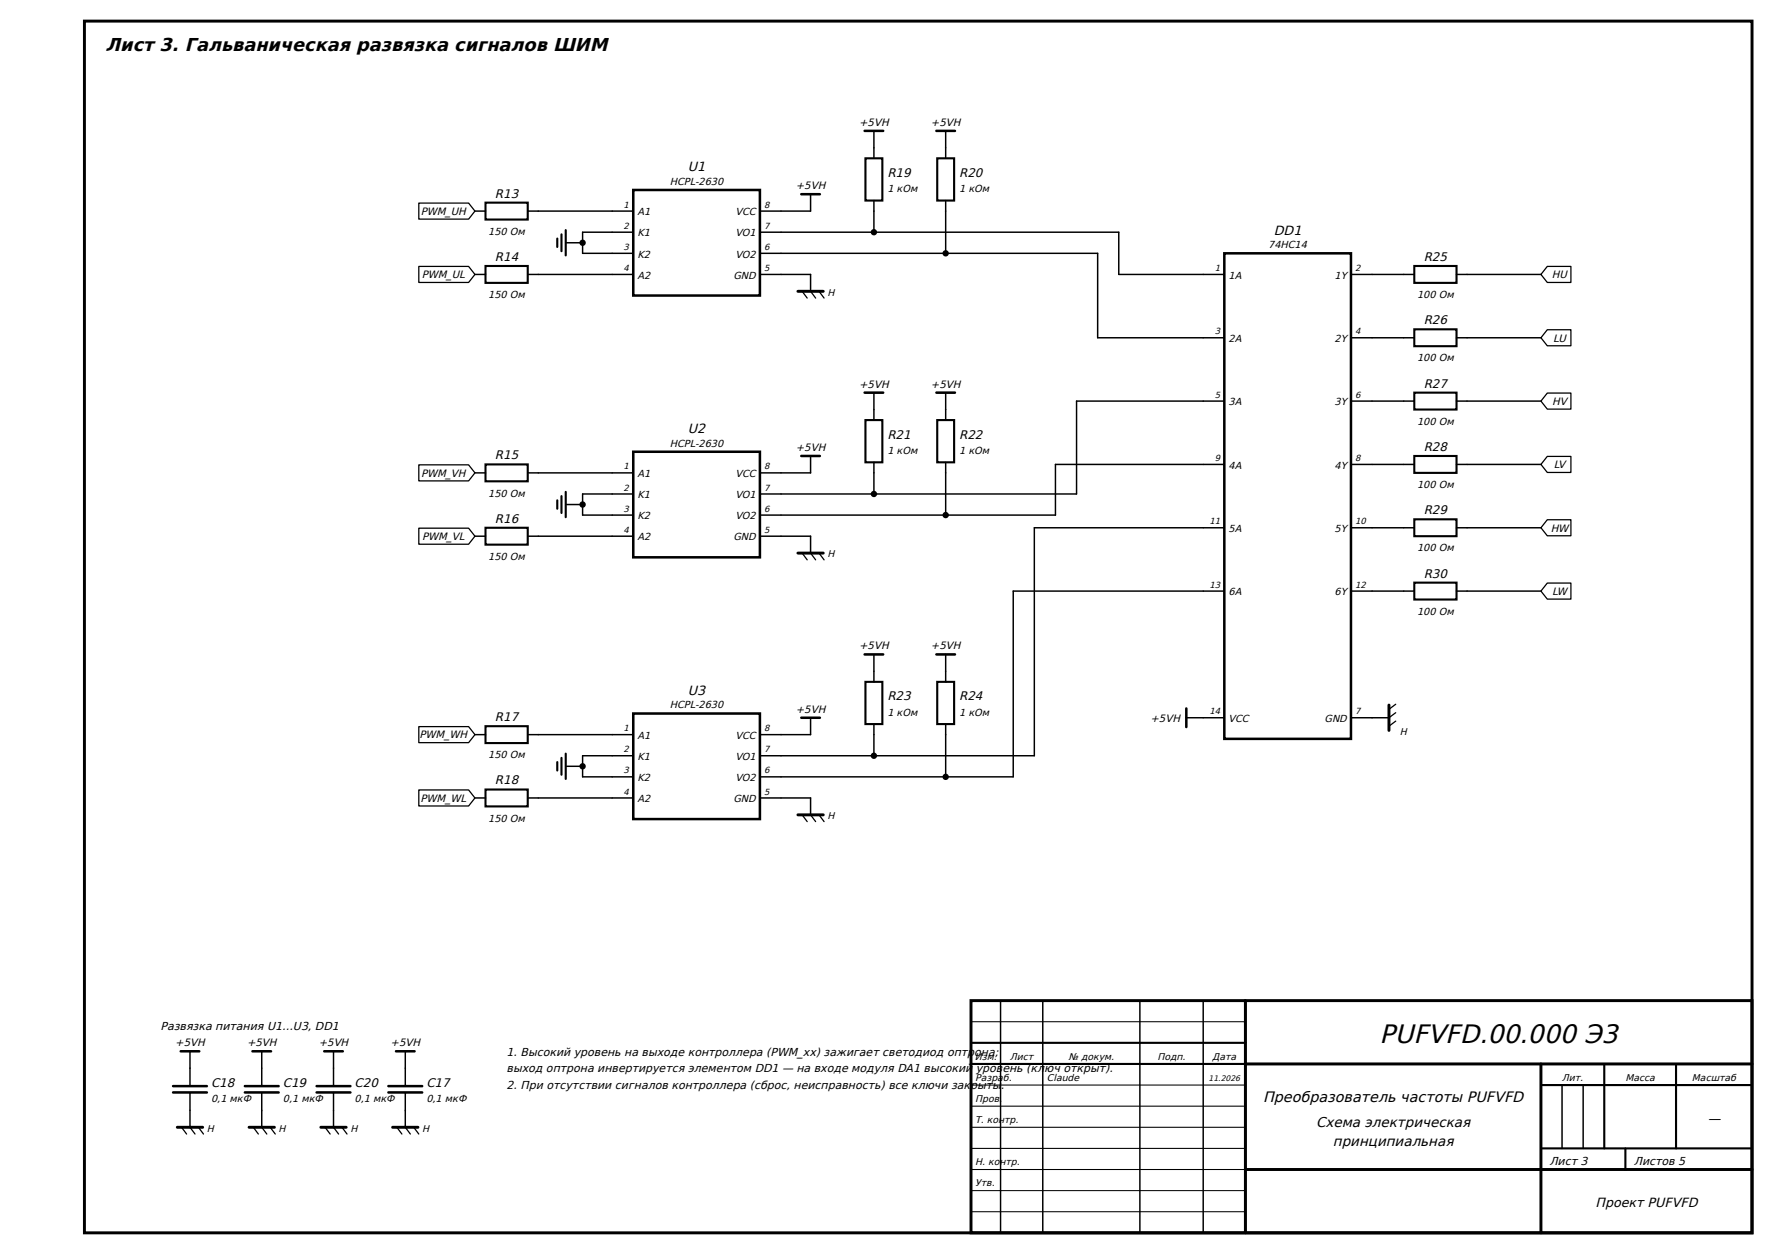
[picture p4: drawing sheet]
<svg xmlns="http://www.w3.org/2000/svg" width="420mm" height="297mm" viewBox="0 0 420 297" stroke-linecap="round" stroke-linejoin="round" font-family="sans-serif">
<path d="M20 5h395v287h-395zM230 237h185v55h-185z" fill="none" stroke="#000" stroke-width=".7" stroke-linecap="butt"/>
<g fill="none" stroke="#000" stroke-width=".35">
<path d="M207 31v6.5M224 31v6.5M112.5 50h2.5M125 50h25M134 57.5h4M150 55h-12v5h12M180 55h85v10h25M192 46v4h-12M207 47.5v7.5M224 47.5v12.5M112.5 65h2.5M125 65h25"/>
<path d="M180 65h12v4M180 60h80v20h30M320 65h15M320 80h15M345 65h20M345 80h20M207 93v6.5M224 93v6.5M290 95h-35v22h-75M320 95h15M345 95h20M112.5 112h2.5"/>
<path d="M125 112h25M134 119.5h4M150 117h-12v5h12M192 108v4h-12M207 109.5v7.5M224 109.5v12.5M290 110h-40v12h-70M320 110h15M345 110h20M112.5 127h2.5M125 127h25M180 127h12v4"/>
<path d="M290 125h-45v54h-65M290 140h-50v44h-60M320 125h15M320 140h15M345 125h20M345 140h20M207 155v6.5M224 155v6.5M112.5 174h2.5M125 174h25M150 179h-12v5h12M192 170v4h-12"/>
<path d="M207 171.5v7.5M224 171.5v12.5M281 170h9M320 170h9M112.5 189h2.5M125 189h25M134 181.5h4M180 189h12v4M237 237v55M247 237v55M270 237v55M285 237v55"/>
<path d="M45 249v8.2M45 258.7v8.3M62 249v8.2M62 258.7v8.3M79 249v8.2M79 258.7v8.3M96 249v8.2M96 258.7v8.3M370 257v15M375 257v15"/>
</g>
<g fill="none" stroke="#000" stroke-width=".5">
<path d="M205 37.5h4v10h-4zM222 37.5h4v10h-4zM115 48h10v4h-10zM132 56.5v2M133 55.5v4M134 54.5v6M115 63h10v4h-10zM335 63h10v4h-10zM335 78h10v4h-10zM205 99.5h4v10h-4zM222 99.5h4v10h-4zM335 93h10v4h-10z"/>
<path d="M115 110h10v4h-10zM132 118.5v2M133 117.5v4M134 116.5v6M335 108h10v4h-10zM115 125h10v4h-10zM335 123h10v4h-10zM335 138h10v4h-10zM115 172h10v4h-10zM133 179.5v4M134 178.5v6M205 161.5h4v10h-4z"/>
<path d="M222 161.5h4v10h-4zM115 187h10v4h-10zM132 180.5v2M295 237v55M230 247h65M230 252h65M365 257h50M380 252v20M397 252v20M365 272h50M385 272v5"/>
</g>
<path d="M189 69h6M189 131h6M329 167v6M189 193h6M295 237v55M295 252h120M365 252v40M42 267h6M59 267h6M76 267h6M93 267h6M295 277h120" fill="none" stroke="#000" stroke-width=".7"/>
<path d="M230 242h65M230 257h65M230 262h65M230 267h65M230 272h65M230 277h65M230 282h65M230 287h65" fill="none" stroke="#000" stroke-width=".25"/>
<g fill="none" stroke="#000" stroke-width=".6">
<path d="M204.8 31h4.4M221.8 31h4.4M150 45h30v25h-30zM189.8 46h4.4M290 60h30v115h-30zM204.8 93h4.4M221.8 93h4.4M150 107h30v25h-30zM189.8 108h4.4M204.8 155h4.4M221.8 155h4.4M150 169h30v25h-30z"/>
<path d="M189.8 170h4.4M281 167.8v4.4M41 257.2h8M41 258.7h8M42.8 249h4.4M58 257.2h8M58 258.7h8M59.8 249h4.4M75 257.2h8M75 258.7h8M76.8 249h4.4M92 257.2h8"/>
<path d="M92 258.7h8M93.8 249h4.4"/>
</g>
<g fill="none" stroke="#000" stroke-width=".3">
<path d="M99.2 48.1h11.8l1.5 1.9-1.5 1.9h-11.8zM99.2 63.1h11.8l1.5 1.9-1.5 1.9h-11.8zM190 69l1.2 1.6M192 69l1.2 1.6M194 69l1.2 1.6M366.5 63.1h5.6v3.8h-5.6l-1.5-1.9zM366.5 78.1h5.6v3.8h-5.6l-1.5-1.9zM366.5 93.1h5.6v3.8h-5.6l-1.5-1.9zM99.2 110.1h11.8l1.5 1.9-1.5 1.9h-11.8zM366.5 108.1h5.6v3.8h-5.6l-1.5-1.9zM99.2 125.1h11.8l1.5 1.9-1.5 1.9h-11.8zM190 131l1.2 1.6"/>
<path d="M192 131l1.2 1.6M194 131l1.2 1.6M366.5 123.1h5.6v3.8h-5.6l-1.5-1.9zM366.5 138.1h5.6v3.8h-5.6l-1.5-1.9zM99.2 172.1h11.8l1.5 1.9-1.5 1.9h-11.8zM330.6 166.8l-1.6 1.2M330.6 168.8l-1.6 1.2M330.6 170.8l-1.6 1.2M99.2 187.1h11.8l1.5 1.9-1.5 1.9h-11.8zM190 193l1.2 1.6M192 193l1.2 1.6M194 193l1.2 1.6"/>
<path d="M43 267l1.2 1.6M45 267l1.2 1.6M47 267l1.2 1.6M60 267l1.2 1.6M62 267l1.2 1.6M64 267l1.2 1.6M77 267l1.2 1.6M79 267l1.2 1.6M81 267l1.2 1.6M94 267l1.2 1.6M96 267l1.2 1.6M98 267l1.2 1.6"/>
</g>
<g fill="#000">
<circle cx="138" cy="57.5" r=".75"/>
<circle cx="207" cy="55" r=".75"/>
<circle cx="224" cy="60" r=".75"/>
<circle cx="138" cy="119.5" r=".75"/>
<circle cx="207" cy="117" r=".75"/>
<circle cx="224" cy="122" r=".75"/>
<circle cx="207" cy="179" r=".75"/>
<circle cx="138" cy="181.5" r=".75"/>
<circle cx="224" cy="184" r=".75"/>
</g>
<text font-size="6.2" x="326.8" y="247">PUFVFD.00.000 Э3</text>
<text font-size="4.3" x="25" y="12">Лист 3. Гальваническая развязка сигналов ШИМ</text>
<text font-size="3.5" x="299.2" y="261">Преобразователь частоты PUFVFD</text>
<g font-size="3.3">
<text x="311.7" y="267">Схема электрическая</text>
<text x="315.7" y="271.5">принципиальная</text>
</g>
<g font-size="3.1">
<text x="162.9" y="40.6">U1</text>
<text x="301.7" y="55.6">DD1</text>
<text x="162.9" y="102.6">U2</text>
<text x="162.9" y="164.6">U3</text>
<text x="404.5" y="266">—</text>
<text x="377.9" y="286">Проект PUFVFD</text>
</g>
<g font-size="2.9">
<text x="210.2" y="41.9">R19</text>
<text x="227.2" y="41.9">R20</text>
<text x="117.2" y="46.8">R13</text>
<text x="117.2" y="61.8">R14</text>
<text x="337.2" y="61.8">R25</text>
<text x="337.2" y="76.8">R26</text>
<text x="337.2" y="91.8">R27</text>
<text x="210.2" y="103.9">R21</text>
<text x="227.2" y="103.9">R22</text>
<text x="337.2" y="106.8">R28</text>
<text x="117.2" y="108.8">R15</text>
<text x="117.2" y="123.8">R16</text>
<text x="337.2" y="121.8">R29</text>
<text x="337.2" y="136.8">R30</text>
<text x="210.2" y="165.9">R23</text>
<text x="227.2" y="165.9">R24</text>
<text x="117.2" y="170.8">R17</text>
<text x="117.2" y="185.8">R18</text>
<text x="50" y="257.4">C18</text>
<text x="67" y="257.4">C19</text>
<text x="84" y="257.4">C20</text>
<text x="101" y="257.4">C17</text>
</g>
<g font-size="2.7">
<text x="38" y="244">Развязка питания U1…U3, DD1</text>
<text x="120" y="250">1. Высокий уровень на выходе контроллера (PWM_xx) зажигает светодиод оптр</text>
<text x="230.8" y="250">она;</text>
<text x="120" y="254">выход оптрона инвертируется элементом DD1 — на входе модуля DA1 высокий</text>
<text x="120" y="258">2. При отсутствии сигналов контроллера (сброс, неисправность) все ключи закрыты</text>
<text x="231.1" y="254">уров</text>
<text x="237.1" y="258">.</text>
<text x="237.4" y="254">ень (кл</text>
<text x="247.3" y="254">юч открыт).</text>
<text x="367" y="276">Лист 3</text>
<text x="387" y="276">Листов 5</text>
</g>
<g font-size="2.5">
<text x="203.5" y="29.8">+5VH</text>
<text x="220.5" y="29.8">+5VH</text>
<text x="188.5" y="44.8">+5VH</text>
<text x="99.7" y="50.9">PWM_UH</text>
<text x="99.9" y="65.9">PWM_UL</text>
<text x="367.6" y="65.9">HU</text>
<text x="367.9" y="80.9">LU</text>
<text x="203.5" y="91.8">+5VH</text>
<text x="220.5" y="91.8">+5VH</text>
<text x="367.7" y="95.9">HV</text>
<text x="188.5" y="106.8">+5VH</text>
<text x="99.7" y="112.9">PWM_VH</text>
<text x="368" y="110.9">LV</text>
<text x="367.3" y="125.9">HW</text>
<text x="100" y="127.9">PWM_VL</text>
<text x="367.7" y="140.9">LW</text>
<text x="203.5" y="153.8">+5VH</text>
<text x="220.5" y="153.8">+5VH</text>
<text x="188.5" y="168.8">+5VH</text>
<text x="272.5" y="170.9">+5VH</text>
<text x="99.4" y="174.9">PWM_WH</text>
<text x="99.6" y="189.9">PWM_WL</text>
<text x="41.5" y="247.8">+5VH</text>
<text x="58.5" y="247.8">+5VH</text>
<text x="75.5" y="247.8">+5VH</text>
<text x="92.5" y="247.8">+5VH</text>
</g>
<g font-size="2.4">
<text x="158.7" y="43.8">HCPL-2630</text>
<text x="210.2" y="45.5">1 кОм</text>
<text x="227.2" y="45.5">1 кОм</text>
<text x="151" y="51">A1</text>
<text x="174.2" y="51">VCC</text>
<text x="115.7" y="55.6">150 Ом</text>
<text x="151" y="56">K1</text>
<text x="174.2" y="56">VO1</text>
<text x="300.4" y="58.8">74HC14</text>
<text x="151" y="61">K2</text>
<text x="151" y="66">A2</text>
<text x="173.7" y="66">GND</text>
<text x="174.2" y="61">VO2</text>
<text x="291" y="66">1A</text>
<text x="316.1" y="66">1Y</text>
<text x="115.7" y="70.6">150 Ом</text>
<text x="335.7" y="70.6">100 Ом</text>
<text x="291" y="81">2A</text>
<text x="316.1" y="81">2Y</text>
<text x="335.7" y="85.6">100 Ом</text>
<text x="291" y="96">3A</text>
<text x="316.1" y="96">3Y</text>
<text x="335.7" y="100.6">100 Ом</text>
<text x="158.7" y="105.8">HCPL-2630</text>
<text x="210.2" y="107.5">1 кОм</text>
<text x="227.2" y="107.5">1 кОм</text>
<text x="151" y="113">A1</text>
<text x="174.2" y="113">VCC</text>
<text x="291" y="111">4A</text>
<text x="316.1" y="111">4Y</text>
<text x="115.7" y="117.6">150 Ом</text>
<text x="151" y="118">K1</text>
<text x="174.2" y="118">VO1</text>
<text x="335.7" y="115.6">100 Ом</text>
<text x="151" y="123">K2</text>
<text x="174.2" y="123">VO2</text>
<text x="291" y="126">5A</text>
<text x="316.1" y="126">5Y</text>
<text x="151" y="128">A2</text>
<text x="173.7" y="128">GND</text>
<text x="335.7" y="130.6">100 Ом</text>
<text x="115.7" y="132.6">150 Ом</text>
<text x="291" y="141">6A</text>
<text x="316.1" y="141">6Y</text>
<text x="335.7" y="145.6">100 Ом</text>
<text x="158.7" y="167.8">HCPL-2630</text>
<text x="210.2" y="169.5">1 кОм</text>
<text x="227.2" y="169.5">1 кОм</text>
<text x="291" y="171">VCC</text>
<text x="313.7" y="171">GND</text>
<text x="115.7" y="179.6">150 Ом</text>
<text x="151" y="175">A1</text>
<text x="151" y="180">K1</text>
<text x="174.2" y="180">VO1</text>
<text x="174.2" y="175">VCC</text>
<text x="151" y="185">K2</text>
<text x="174.2" y="185">VO2</text>
<text x="151" y="190">A2</text>
<text x="173.7" y="190">GND</text>
<text x="115.7" y="194.6">150 Ом</text>
<text x="50" y="261">0,1 мкФ</text>
<text x="67" y="261">0,1 мкФ</text>
<text x="84" y="261">0,1 мкФ</text>
<text x="101" y="261">0,1 мкФ</text>
</g>
<g font-size="2.3">
<text x="196" y="70">H</text>
<text x="196" y="132">H</text>
<text x="331.6" y="174.2">H</text>
<text x="196" y="194">H</text>
<text x="230.9" y="251">Изм.</text>
<text x="239.2" y="251">Лист</text>
<text x="253.1" y="251">№ докум.</text>
<text x="274.2" y="251">Подп.</text>
<text x="287.2" y="251">Дата</text>
<text x="231" y="256">Разра</text>
<text x="237.6" y="256">б.</text>
<text x="248" y="256">Claude</text>
<text x="370" y="256">Лит.</text>
<text x="385" y="256">Масса</text>
<text x="400.8" y="256">Масштаб</text>
<text x="231" y="261">Пров.</text>
<text x="49" y="268">H</text>
<text x="66" y="268">H</text>
<text x="83" y="268">H</text>
<text x="100" y="268">H</text>
<text x="231" y="266">Т. контр.</text>
<text x="231" y="276">Н. контр.</text>
<text x="231" y="281">Утв.</text>
</g>
<g font-size="2.1">
<text x="147.7" y="49.2">1</text>
<text x="181" y="49.2">8</text>
<text x="147.7" y="54.2">2</text>
<text x="147.7" y="59.2">3</text>
<text x="181" y="54.2">7</text>
<text x="181" y="59.2">6</text>
<text x="147.7" y="64.2">4</text>
<text x="181" y="64.2">5</text>
<text x="287.7" y="64.2">1</text>
<text x="321" y="64.2">2</text>
<text x="287.7" y="79.2">3</text>
<text x="321" y="79.2">4</text>
<text x="287.7" y="94.2">5</text>
<text x="321" y="94.2">6</text>
<text x="147.7" y="111.2">1</text>
<text x="181" y="111.2">8</text>
<text x="287.7" y="109.2">9</text>
<text x="321" y="109.2">8</text>
<text x="147.7" y="116.2">2</text>
<text x="181" y="116.2">7</text>
<text x="147.7" y="121.2">3</text>
<text x="181" y="121.2">6</text>
<text x="286.5" y="124.2">11</text>
<text x="321" y="124.2">10</text>
<text x="147.7" y="126.2">4</text>
<text x="181" y="126.2">5</text>
<text x="286.5" y="139.2">13</text>
<text x="321" y="139.2">12</text>
<text x="147.7" y="173.2">1</text>
<text x="181" y="173.2">8</text>
<text x="286.5" y="169.2">14</text>
<text x="321" y="169.2">7</text>
<text x="147.7" y="178.2">2</text>
<text x="181" y="178.2">7</text>
<text x="147.7" y="183.2">3</text>
<text x="181" y="183.2">6</text>
<text x="147.7" y="188.2">4</text>
<text x="181" y="188.2">5</text>
</g>
<text font-size="1.9" x="286.3" y="256">11.2026</text>
</svg>
